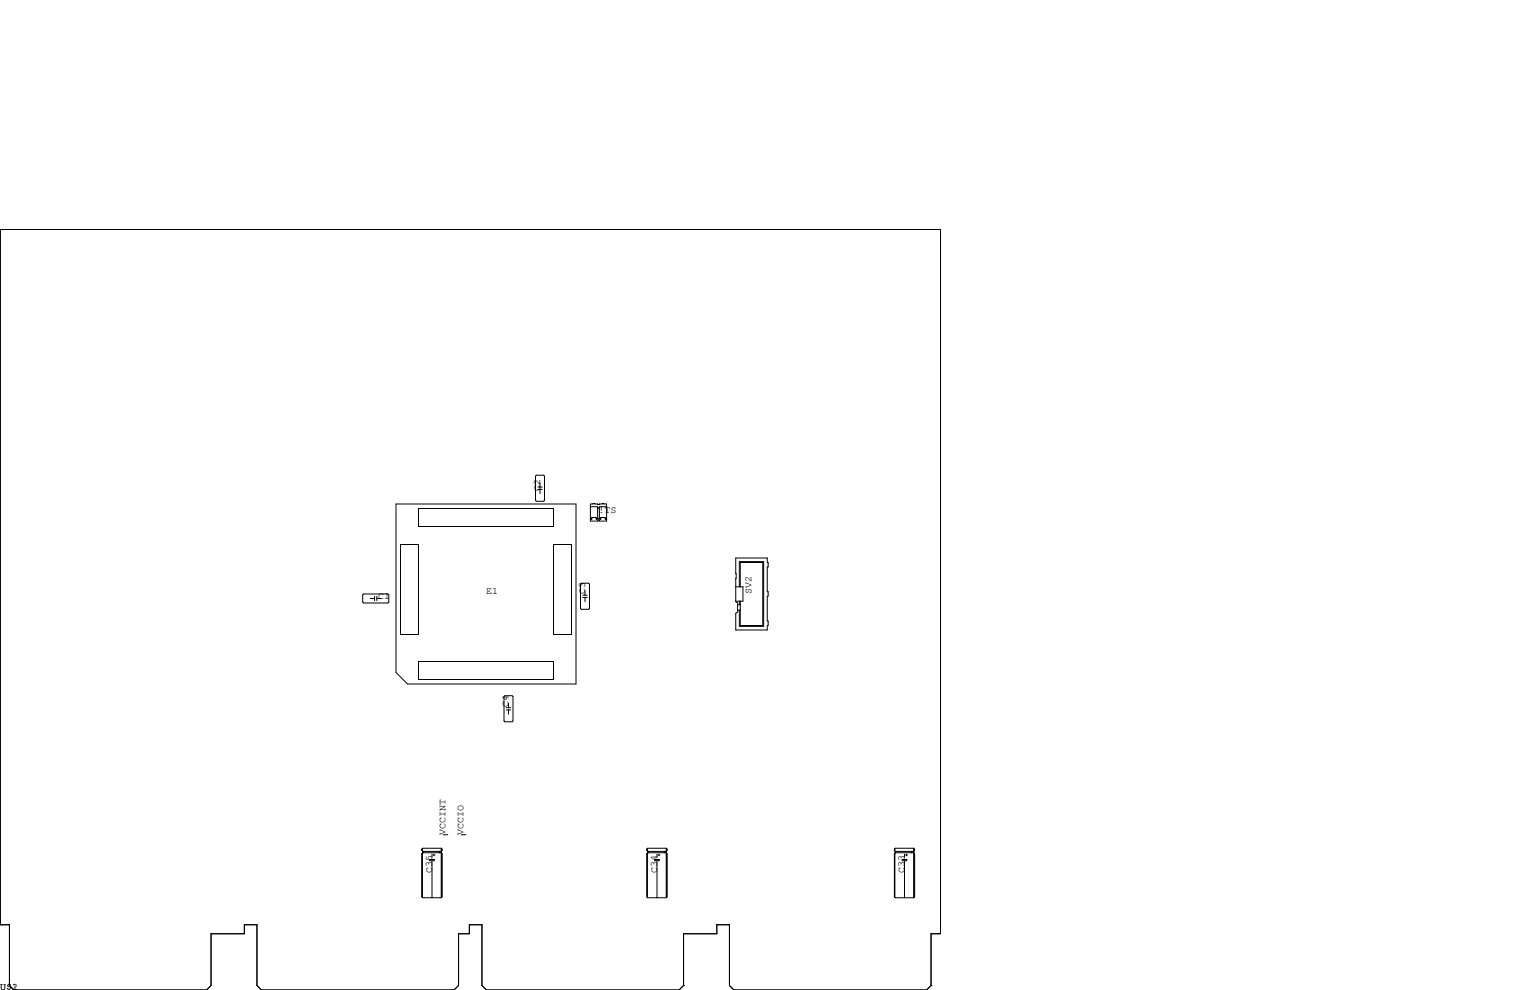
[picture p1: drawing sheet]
<svg xmlns="http://www.w3.org/2000/svg" width="432mm" height="279mm" viewBox="0 0 432 279" stroke-linecap="round" stroke-linejoin="round" font-family="sans-serif">
<g fill="none" stroke="#000" stroke-width=".28">
<path d="M151.1 134.4l.3-.3h2l.3 .3v6.8l-.3 .3h-2l-.3-.3zM151.8 138.1h1.2M151.8 137.5h1.2M152.4 136.3v1.2M152.4 138.1v1.2M111.8 142.2h50.8v50.8h-47.6l-3.2-3.2zM113 153.7h5.1v25.4h-5.1zM118.1 143.5h38.1v5.1h-38.1zM156.2 153.7h5.1v25.4h-5.1zM166.6 142.2h4.6v4.9h-4.6zM166.6 143h1.9l.4 .4 .4-.4h1.9M166.6 146.6h.4v-.6h1.3v.6h1.2v-.6h1.3v.6h.4"/>
<path d="M166.6 146.3h.4M168.3 146.3h1.2M168.7 143.1v3.2M169.2 143.1v3.2M170.8 146.3h.4M207.6 157.5h8.9v1.2h.3v1.3h-.3v7h.3v1.3h-.3v7h.3v1.2h-.3v1.3h-8.9v-4.7l.6-.4v-2.5l-.6-.4zM102.4 167.9l.2-.3h6.9l.2 .3v2l-.2 .3h-6.9l-.2-.3zM104.5 168.9h1.2M105.7 168.3v1.2M106.3 168.3v1.2M106.3 168.9h1.3M163.8 164.8l.3-.2h2l.3 .2v6.9l-.3 .3h-2l-.3-.3z"/>
<path d="M164.5 168h1.2M164.5 168.6h1.2M165.1 166.8v1.2M165.1 168.6v1.2M207.6 165.6h2.1v4.1h-2.1M208.2 170.7h.7M208.2 172.2h.7M208.7 165.6v-7.1h6.8v18.3h-6.8v-4.6M208.7 169.7v1M208.9 165.6v-6.9h6.4v17.8h-6.4v-6.8M118.1 186.7h38.1v5.1h-38.1zM142.5 196.3h2l.3 .3v6.9l-.3 .2h-2l-.3-.2v-6.9z"/>
<path d="M142.9 199.7h1.2M143.5 198.5v1.2M142.9 200.4h1.2M143.5 200.4v1.1M119.1 239.6h.1M119.1 239.6v.4l.2 .3M119.2 239.5v.7M124.5 239.4h-5.2l-.2 .2M124.5 239.4l.3 .2v.4l-.3 .3h-5.2M124.5 239.4v14M124.7 239.6v.4M125.1 235.6h1.3"/>
<path d="M130.2 235.6h1.2M182.6 239.6h.1M182.6 239.6v.4l.2 .3M182.7 239.5v.7M188 239.4h-5.2l-.2 .2M188 239.4l.3 .2v.4l-.3 .3h-5.2M188 239.4v14M188.2 239.6v.4M252.4 239.6v.4l.3 .3M252.4 239.6h.1M252.5 239.5v.7M257.9 239.4h-5.2l-.3 .2"/>
<path d="M257.9 239.4l.2 .2v.4l-.2 .3h-5.2M257.9 239.4v14M258 239.6v.4M119.1 240.9v12.2l.2 .3h5.2M119.1 240.9h.1M119.2 240.8v12.4M119.3 240.7h5.2l.3 .2v12.2l-.3 .3M119.3 240.3v.4M119.3 240.7l-.2 .2M119.4 240.3v.4M121.3 242.6h1.3v.3h-1.3zM121.9 241v.9"/>
<path d="M121.9 243v10.4M122.2 241.3h.5M122.5 241v.6M124 240.3v.4M124.4 240.4v.1M124.7 240.9v12.2M182.6 240.9v12.2l.2 .3h5.2M182.6 240.9h.1M182.7 240.8v12.4M182.8 240.7h5.2l.3 .2v12.2l-.3 .3M182.8 240.3v.4M182.8 240.7l-.2 .2"/>
<path d="M182.9 240.3v.4M184.8 242.6h1.3v.3h-1.3zM185.4 241v.9M185.4 243v10.4M185.7 241.3h.5M186 241v.6M187.5 240.3v.4M187.9 240.4v.1M188.2 240.9v12.2M252.4 240.9v12.2l.3 .3h5.2M252.4 240.9h.1M252.5 240.8v12.4"/>
<path d="M252.7 240.7h5.2l.2 .2v12.2l-.2 .3M252.7 240.3v.4M252.7 240.7l-.3 .2M252.8 240.3v.4M254.6 242.6h1.3v.3h-1.3zM255.3 241v.9M255.3 243v10.4M255.6 241.3h.5M255.8 241v.6M257.3 240.3v.4M257.7 240.4v.1M258 240.9v12.2"/>
<path d="M0 261h2.7v17.1l1.2 1.3h54.4l1.3-1.3v-14.6h9.4v-2.5h3.5v17.1l1.3 1.3h54.3l1.3-1.3v-14.6h3.1v-2.5h3.5v17.1l1.3 1.3h54.3l1.3-1.3M.1 261v-196.2h265.3v198.7h-2.6v14.6M192.9 278.1h.1M262.8 278.1h.1M262.8 278.1l-1.3 1.3h-54.4l-1.2-1.3v-17.1h-3.6v2.5h-9.4v14.6"/>
</g>
<g font-size="2.8">
<text x="152.4" y="138.4" transform="rotate(-90 152.4 138.4)">C2</text>
<text x="168.9" y="144.8">!TS</text>
<text x="137.2" y="167.6">E1</text>
<text x="165.1" y="167.6" transform="rotate(-90 165.1 167.6)">C3</text>
<text x="212.1" y="167.6" transform="rotate(-90 212.1 167.6)">SV2</text>
<text x="106.7" y="168.9">C1</text>
<text x="143.5" y="199.4" transform="rotate(-90 143.5 199.4)">C4</text>
<text x="125.7" y="235.6" transform="rotate(-90 125.7 235.6)">VCCINT</text>
<text x="130.8" y="235.6" transform="rotate(-90 130.8 235.6)">VCCIO</text>
<text x="121.9" y="246.4" transform="rotate(-90 121.9 246.4)">C35</text>
<text x="185.4" y="246.4" transform="rotate(-90 185.4 246.4)">C34</text>
<text x="255.3" y="246.4" transform="rotate(-90 255.3 246.4)">C33</text>
<text x="0" y="279.4">U$1</text>
<text x="0" y="279.4">U$2</text>
</g>
</svg>
